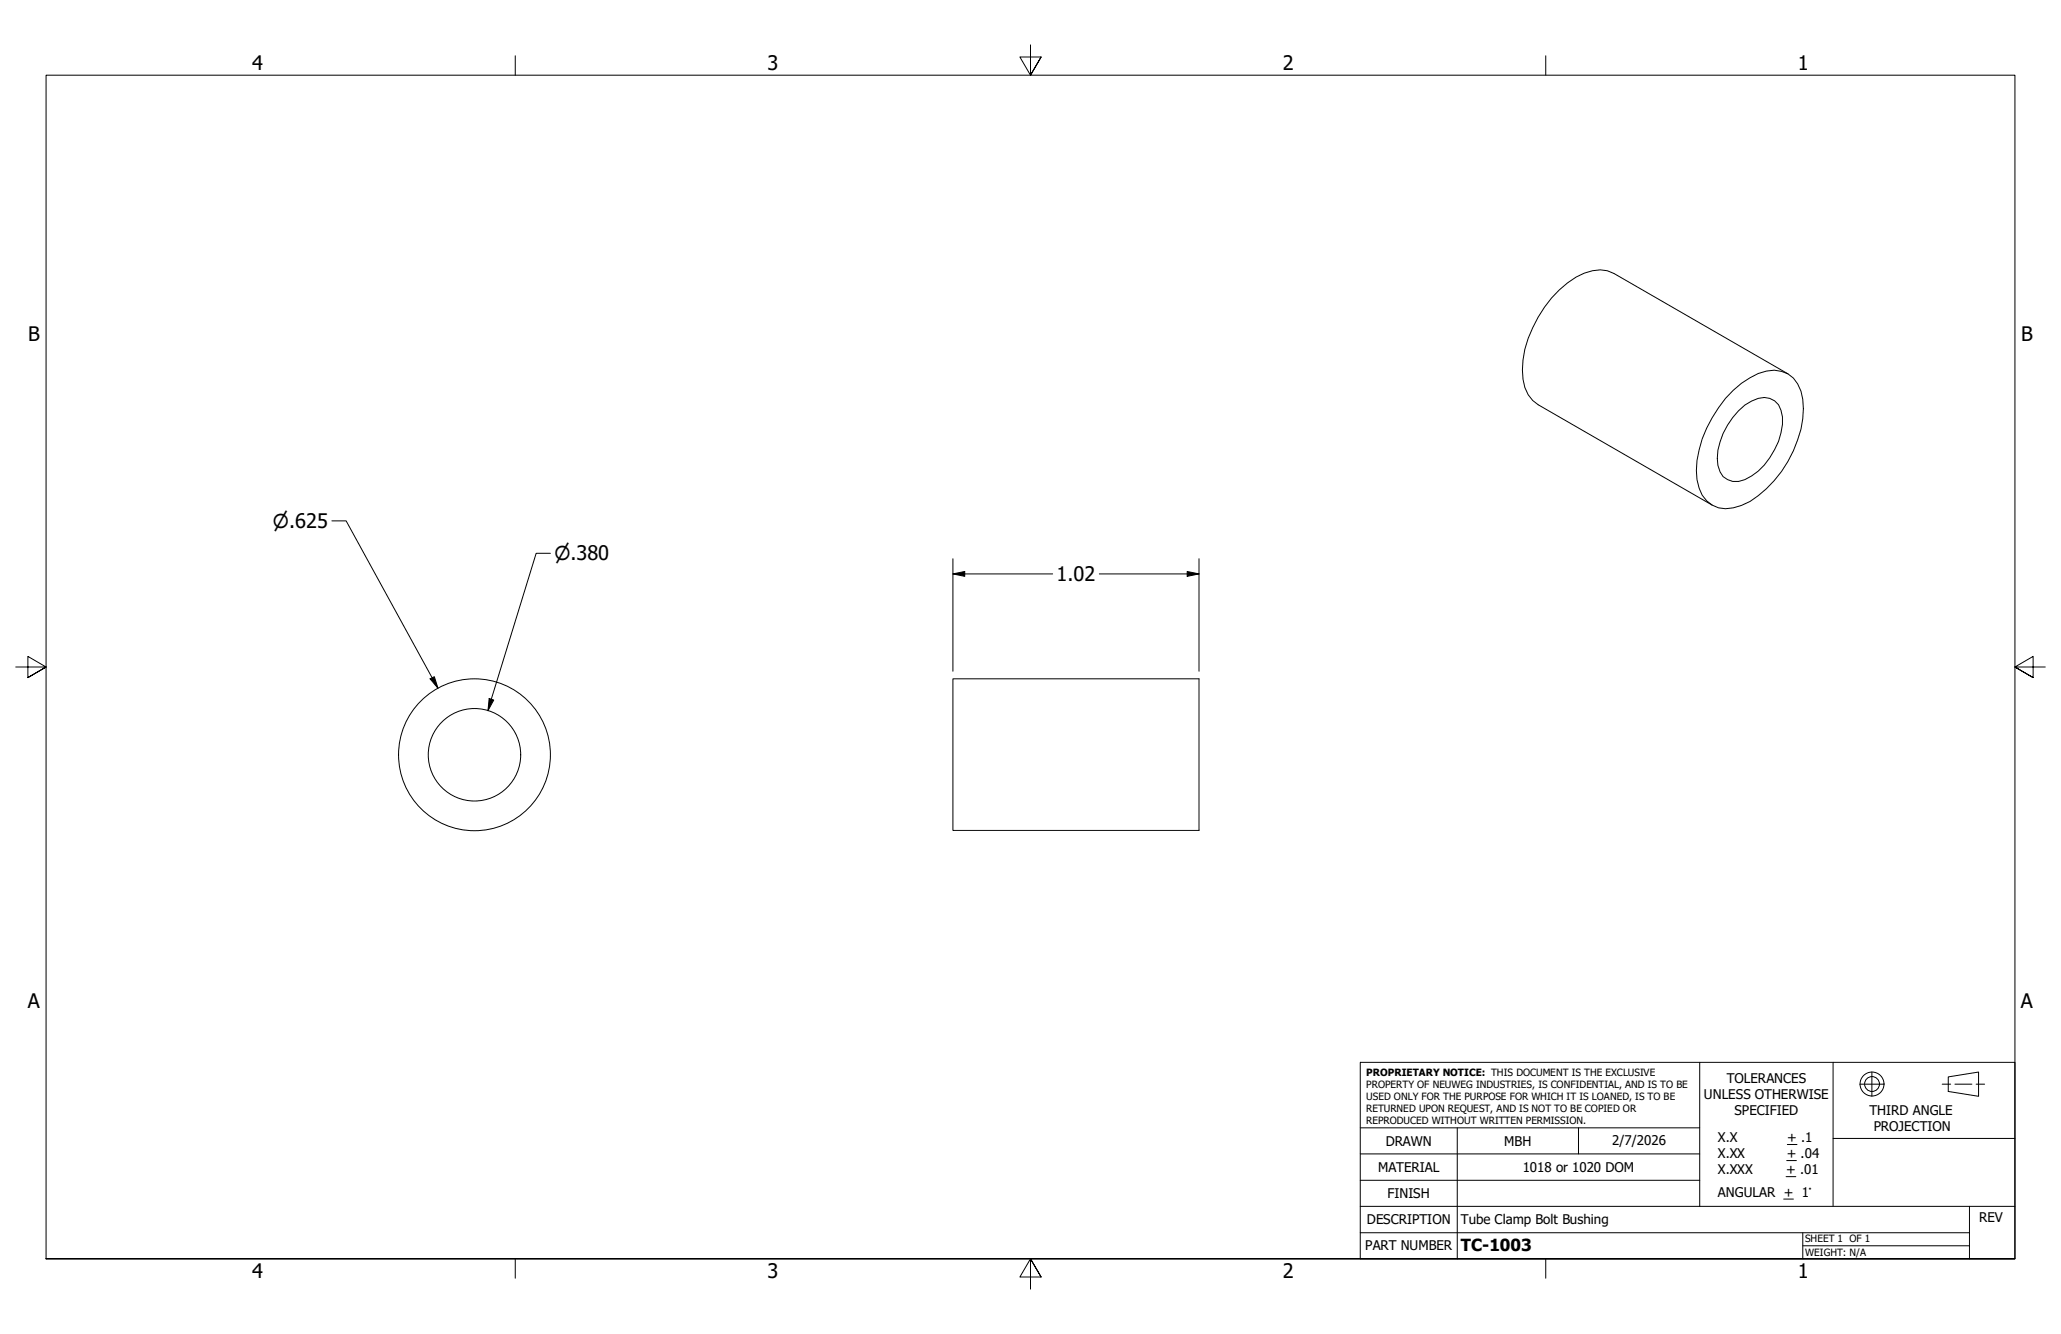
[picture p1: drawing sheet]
<svg xmlns="http://www.w3.org/2000/svg" width="432mm" height="279mm" viewBox="0 0 432 279" stroke-linecap="round" stroke-linejoin="round" font-family="sans-serif">
<!-- layer: Visible (ANSI) -->
<g fill="none" stroke="#000" stroke-width=".21">
<path d="M374.6 78.3l-36.5-21a6.9 6.9 0 0 0-6.2-.1 21.9 21.9 0 0 0-10.8 11.4 18 18 0 0 0-1.6 12.6l.7 1.5 .9 1.2 1.2 .9 36.4 21M363.2 81.7a15.9 15.9 0 0 1 6.9-4 5.8 5.8 0 0 1 7.2 4.2 18.4 18.4 0 0 1-1.6 12.5 24.6 24.6 0 0 1-9.1 10.6 9.4 9.4 0 0 1-6.6 1.4 6 6 0 0 1-4-4.2 17.6 17.6 0 0 1 1.6-12.5 28 28 0 0 1 5.6-8zM364.2 86a8.6 8.6 0 0 1 5.4-2.8 3.6 3.6 0 0 1 3.5 2.7 10.5 10.5 0 0 1-1.3 8.3 11.9 11.9 0 0 1-7.6 6.6 3.8 3.8 0 0 1-4.3-3.3 14.2 14.2 0 0 1 4.3-11.5zM199.6 142.2h51.6v31.7h-51.6z"/>
<circle cx="99.4" cy="158.1" r="9.7"/>
<circle cx="99.4" cy="158.1" r="15.9"/>
</g>
<!-- layer: Border (ANSI) -->
<path d="M107.9 11.7v4M215.9 9.4v6.3l-2.2-3.8h4.4l-2.2 3.8 2.2-3.8M323.8 11.7v4M3.3 139.7h6.4l-3.9-2.2v4.4l3.9-2.2-3.9 2.2M428.5 139.7h-6.4l3.9-2.2v4.4l-3.9-2.2 3.9 2.2M9.7 263.7v-248h412.4v248h-412.4h412.4M107.9 263.7v4M218.1 267.5l-2.2-3.8 2.2 3.8h-4.4l2.2-3.8v6.3M323.8 263.7v4" fill="none" stroke="#000" stroke-width=".21"/>
<!-- layer: Title (ANSI) -->
<g fill="none" stroke="#000" stroke-width=".21">
<path d="M285 222.5h137.1v41.2h-137.1zM285 236.2h71.1M305.3 236.2v27.5M330.7 236.2v5.5M356.1 222.5v30.2M374.5 239.7h2M384 222.5v15.9M389.6 227.1h5.1M392.2 224.5v5.1M406.9 227.1h1.8M408.2 225.6l6.3-1.1v5.1l-6.3-1zM409.6 227.1h3.5"/>
<path d="M414 227.1h1.8M422.1 238.4h-38.1v14.3M285 258.2h127.6M285 252.7h137.1M285 247.2h71.1M285 241.7h71.1M373.7 251.1h2M374.2 246.4h2M374.3 243.1h2.1M377.7 258.2v5.5M412.6 252.7v11M377.7 260.9h34.9"/>
<circle cx="392.2" cy="227" r="2.51"/>
<circle cx="392.2" cy="227" r="1.56"/>
</g>
<!-- layer: Dimension (ANSI) -->
<path d="M69.5 109.1h3l19.3 35M115.3 115.9h-3l-10.1 32.9M199.6 117v23.6M248.7 119.7l2.5 .5-2.5 .5zM251.2 117v23.6M199.6 120.2l2.5-.5v1zM199.6 120.2h20.9M230.3 120.2h20.9M90.1 142.2l.9-.5 .8 2.4zM102.5 146.3l.9 .3-1.2 2.2z" fill="none" stroke="#000" stroke-width=".21"/>
<path d="M199.6 120.2l2.5-.5v1zM248.7 119.7l2.5 .5-2.5 .5zM90.1 142.2l.9-.5 .8 2.4zM102.5 146.3l.9 .3-1.2 2.2z" fill="#000"/>
<g font-size="4.2">
<text x="52.8" y="14.7">4</text>
<text x="160.8" y="14.7">3</text>
<text x="268.7" y="14.7">2</text>
<text x="376.7" y="14.7">1</text>
<text x="5.9" y="71.4">B</text>
<text x="423.5" y="71.4">B</text>
<text x="221.4" y="121.7">1.02</text>
<text x="5.8" y="211.1">A</text>
<text x="423.4" y="211.1">A</text>
<text x="52.8" y="267.7">4</text>
<text x="160.8" y="267.7">3</text>
<text x="268.7" y="267.7">2</text>
<text x="376.7" y="267.7">1</text>
</g>
<g font-size="3.9">
<text x="57.1" y="110.6">⌀.625</text>
<text x="116.1" y="117.3">⌀.380</text>
</g>
<text font-size="3.5" x="306.1" y="262">TC-1003</text>
<g font-size="2.8">
<text x="361.8" y="226.9">TOLERANCES</text>
<text x="357" y="230.3">UNLESS OTHERWISE</text>
<text x="363.4" y="233.6">SPECIFIED</text>
<text x="391.7" y="233.5">THIRD ANGLE</text>
<text x="290.3" y="240">DRAWN</text>
<text x="315.2" y="240">MBH</text>
<text x="337.8" y="239.8">2/7/2026</text>
<text x="359.9" y="239.3">X.X</text>
<text x="374.5" y="239.3">+ .1</text>
<text x="392.6" y="236.8">PROJECTION</text>
<text x="288.7" y="245.5">MATERIAL</text>
<text x="319" y="245.5">1018 or 1020 DOM</text>
<text x="359.9" y="242.6">X.XX</text>
<text x="359.9" y="245.9">X.XXX</text>
<text x="374.2" y="245.9">+ .01</text>
<text x="374.3" y="242.6">+ .04</text>
<text x="290.7" y="251">FINISH</text>
<text x="359.9" y="250.7">ANGULAR + 1°</text>
<text x="286.4" y="256.4">DESCRIPTION</text>
<text x="306.1" y="256.3">Tube Clamp Bolt Bushing</text>
<text x="414.7" y="256">REV</text>
<text x="286" y="261.9">PART NUMBER</text>
</g>
<g font-size="2.1">
<text x="286.3" y="225.4">PROPRIETARY NOTICE: THIS DOCUMENT IS THE EXCLUSIVE</text>
<text x="286.3" y="227.8">PROPERTY OF NEUWEG INDUSTRIES, IS CONFIDENTIAL, AND IS TO BE</text>
<text x="286.3" y="230.4">USED ONLY FOR THE PURPOSE FOR WHICH IT IS LOANED, IS TO BE</text>
<text x="286.3" y="232.9">RETURNED UPON REQUEST, AND IS NOT TO BE COPIED OR</text>
<text x="286.3" y="235.4">REPRODUCED WITHOUT WRITTEN PERMISSION.</text>
<text x="378.2" y="260.2">SHEET 1 OF 1</text>
<text x="378.2" y="263">WEIGHT: N/A</text>
</g>
</svg>
